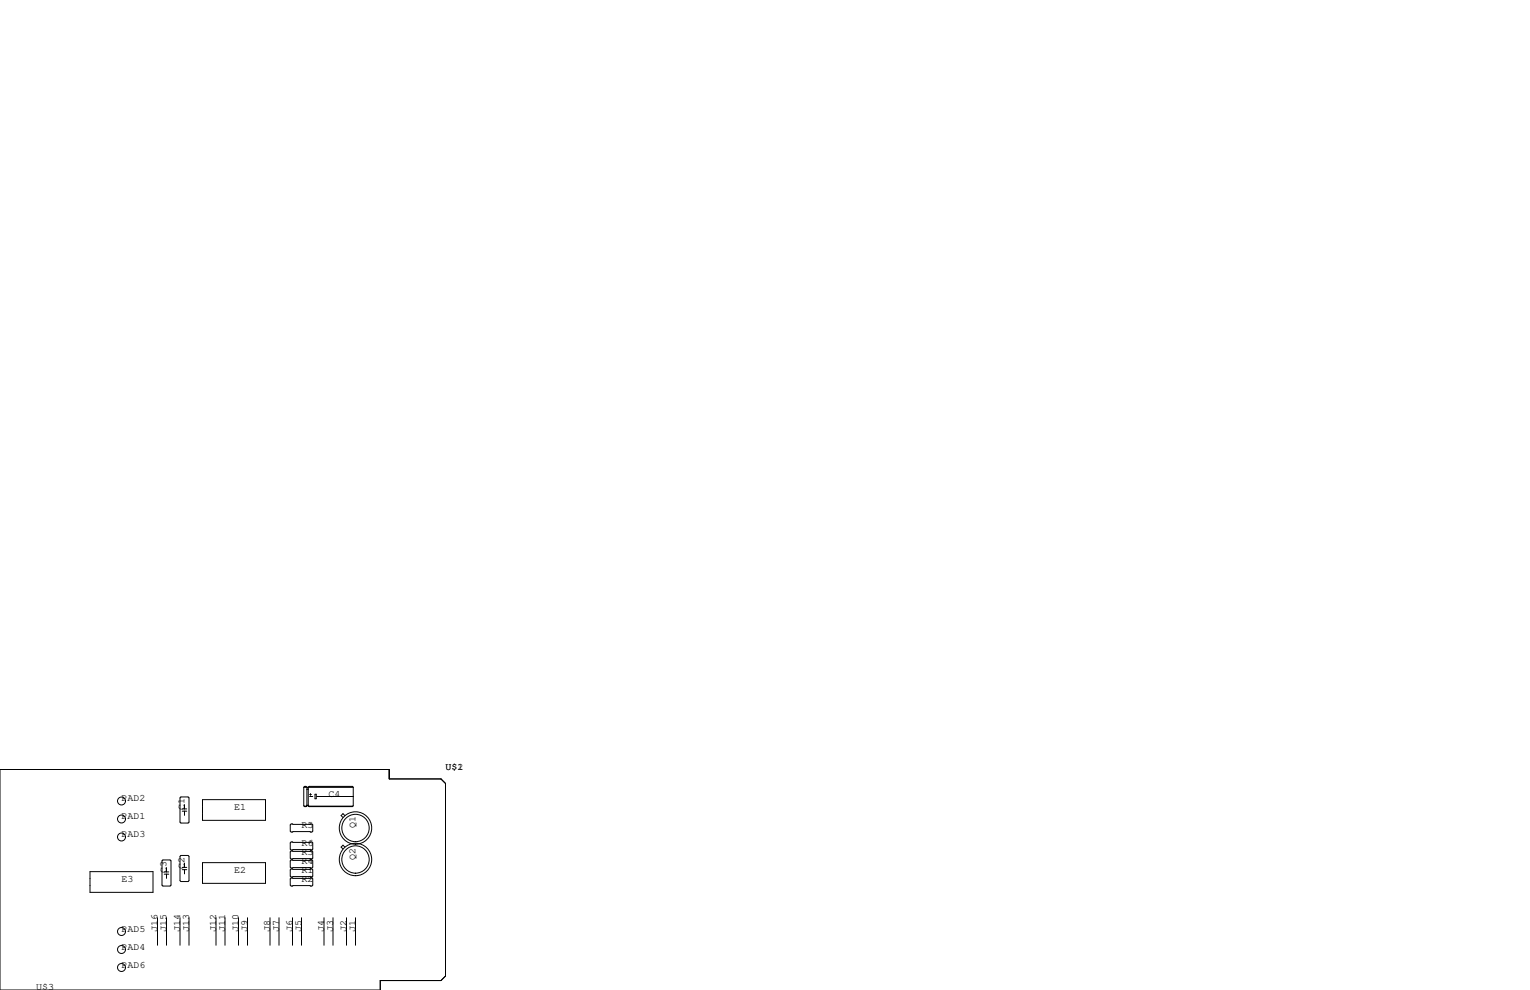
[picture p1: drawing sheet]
<svg xmlns="http://www.w3.org/2000/svg" width="432mm" height="279mm" viewBox="0 0 432 279" stroke-linecap="round" stroke-linejoin="round" font-family="sans-serif">
<g fill="none" stroke="#000" stroke-width=".28">
<path d="M0 217.2h109.9v2.6h14.6l1.2 1.3v54.4l-1.2 1.2h-17.2v2.7h-107.3zM51.1 224.9h2l.2 .3v6.8l-.2 .3h-2l-.3-.3v-6.8zM51.4 228.3h1.3M51.4 228.9h1.3M52.1 227.1v1.2M52.1 228.9v1.2M57.2 225.7h17.7v5.8h-17.7zM82.2 232.5h5.8l.3 .3v1.8l-.3 .2h-5.8l-.3-.2v-1.8zM82.2 237.6h5.8l.3 .3v1.7l-.3 .3h-5.8l-.3-.3v-1.7zM85.7 222.2v5.2l.3 .2M85.7 222.2l.3-.3h.4l.2 .3v5.2M85.7 222.2h14"/>
<path d="M85.9 227.5h.6M86 222.1h.4M86 227.6h.1M86.6 222.8h.4M86.6 227.4l-.6 .2M86.6 227.4h.4M86.6 227.3h.4M86.7 222.3h.2M87 227.4l.2 .2M87.1 227.5h12.5M87.2 222.1h12.2M87.2 227.6h.1"/>
<path d="M87.4 224.2h.5M87.4 224.8h.9M87.6 224v.5M88.9 224.2h.3v1.2h-.3zM89.4 224.8h10.3M97.3 230.2l-.5-.6-.5 .6 .5 .5M97.3 239.1l-.5-.6-.5 .6 .5 .5M99.7 222.2l-.3-.3h-12.2l-.2 .3v5.2M99.7 222.2v5.2l-.3 .2h-12.2M25.4 246h17.8v5.8h-17.8zM44.5 259v7.8M46 242.7h2l.3 .3v6.8l-.3 .3h-2l-.3-.3v-6.8z"/>
<path d="M46.4 246.1h1.2M46.4 246.7h1.2M47 244.9v1.2M47 246.7v1.2M47 259v7.8M50.8 259v7.8M51.1 241.4h2l.2 .3v6.8l-.2 .3h-2l-.3-.3v-6.8zM51.4 244.8h1.3M51.4 245.4h1.3M52.1 243.6v1.2M52.1 245.4v1.2M53.3 259v7.8"/>
<path d="M57.2 243.5h17.7v5.8h-17.7zM61 259v7.8M63.5 259v7.8M67.3 259v7.8M69.9 259v7.8M76.2 259v7.8M78.7 259v7.8M81.9 248l.3-.2h5.8l.3 .2v1.8l-.3 .3h-5.8l-.3-.3zM81.9 245.5l.3-.3h5.8l.3 .3v1.8l-.3 .2h-5.8l-.3-.2zM82.2 242.7h5.8l.3 .3v1.7l-.3 .3h-5.8l-.3-.3v-1.7zM82.2 240.2h5.8l.3 .2v1.8l-.3 .2h-5.8l-.3-.2v-1.8zM82.6 259v7.8"/>
<path d="M85.1 259v7.8M91.4 259v7.8M94 259v7.8M97.8 259v7.8M100.3 259v7.8"/>
<circle cx="34.3" cy="226.1" r="1.12"/>
<circle cx="34.3" cy="236.2" r="1.12"/>
<circle cx="34.3" cy="231.1" r="1.12"/>
<circle cx="100.3" cy="233.7" r="4.6"/>
<circle cx="100.3" cy="233.7" r="3.9"/>
<circle cx="100.3" cy="242.6" r="4.6"/>
<circle cx="100.3" cy="242.6" r="3.9"/>
<circle cx="34.3" cy="273" r="1.12"/>
<circle cx="34.3" cy="268" r="1.12"/>
<circle cx="34.3" cy="262.9" r="1.12"/>
</g>
<g font-size="2.8">
<text x="125.7" y="217.2">U$1</text>
<text x="129.1" y="217.2">2</text>
<text x="34.3" y="226.1">PAD2</text>
<text x="92.7" y="224.8">C4</text>
<text x="34.3" y="231.1">PAD1</text>
<text x="52.1" y="228.6" transform="rotate(-90 52.1 228.6)">C1</text>
<text x="66" y="228.6">E1</text>
<text x="85.1" y="233.7">R5</text>
<text x="100.3" y="233.7" transform="rotate(-90 100.3 233.7)">Q1</text>
<text x="34.3" y="236.2">PAD3</text>
<text x="85.1" y="238.8">R6</text>
<text x="52.1" y="245.1" transform="rotate(-90 52.1 245.1)">C2</text>
<text x="85.1" y="243.8">R4</text>
<text x="85.1" y="241.3">R3</text>
<text x="100.3" y="242.6" transform="rotate(-90 100.3 242.6)">Q2</text>
<text x="34.3" y="248.9">E3</text>
<text x="47" y="246.4" transform="rotate(-90 47 246.4)">C3</text>
<text x="66" y="246.4">E2</text>
<text x="85.1" y="246.4">R1</text>
<text x="85.1" y="248.9">R2</text>
<text x="34.3" y="262.9">PAD5</text>
<text x="44.4" y="262.9" transform="rotate(-90 44.4 262.9)">J16</text>
<text x="47" y="262.9" transform="rotate(-90 47 262.9)">J15</text>
<text x="50.8" y="262.9" transform="rotate(-90 50.8 262.9)">J14</text>
<text x="53.3" y="262.9" transform="rotate(-90 53.3 262.9)">J13</text>
<text x="61" y="262.9" transform="rotate(-90 61 262.9)">J12</text>
<text x="63.5" y="262.9" transform="rotate(-90 63.5 262.9)">J11</text>
<text x="67.3" y="262.9" transform="rotate(-90 67.3 262.9)">J10</text>
<text x="69.8" y="262.9" transform="rotate(-90 69.8 262.9)">J9</text>
<text x="76.2" y="262.9" transform="rotate(-90 76.2 262.9)">J8</text>
<text x="78.7" y="262.9" transform="rotate(-90 78.7 262.9)">J7</text>
<text x="82.5" y="262.9" transform="rotate(-90 82.5 262.9)">J6</text>
<text x="85.1" y="262.9" transform="rotate(-90 85.1 262.9)">J5</text>
<text x="91.4" y="262.9" transform="rotate(-90 91.4 262.9)">J4</text>
<text x="94" y="262.9" transform="rotate(-90 94 262.9)">J3</text>
<text x="97.8" y="262.9" transform="rotate(-90 97.8 262.9)">J2</text>
<text x="100.3" y="262.9" transform="rotate(-90 100.3 262.9)">J1</text>
<text x="34.3" y="268">PAD4</text>
<text x="34.3" y="273">PAD6</text>
<text x="10.2" y="279.4">U$3</text>
</g>
</svg>
